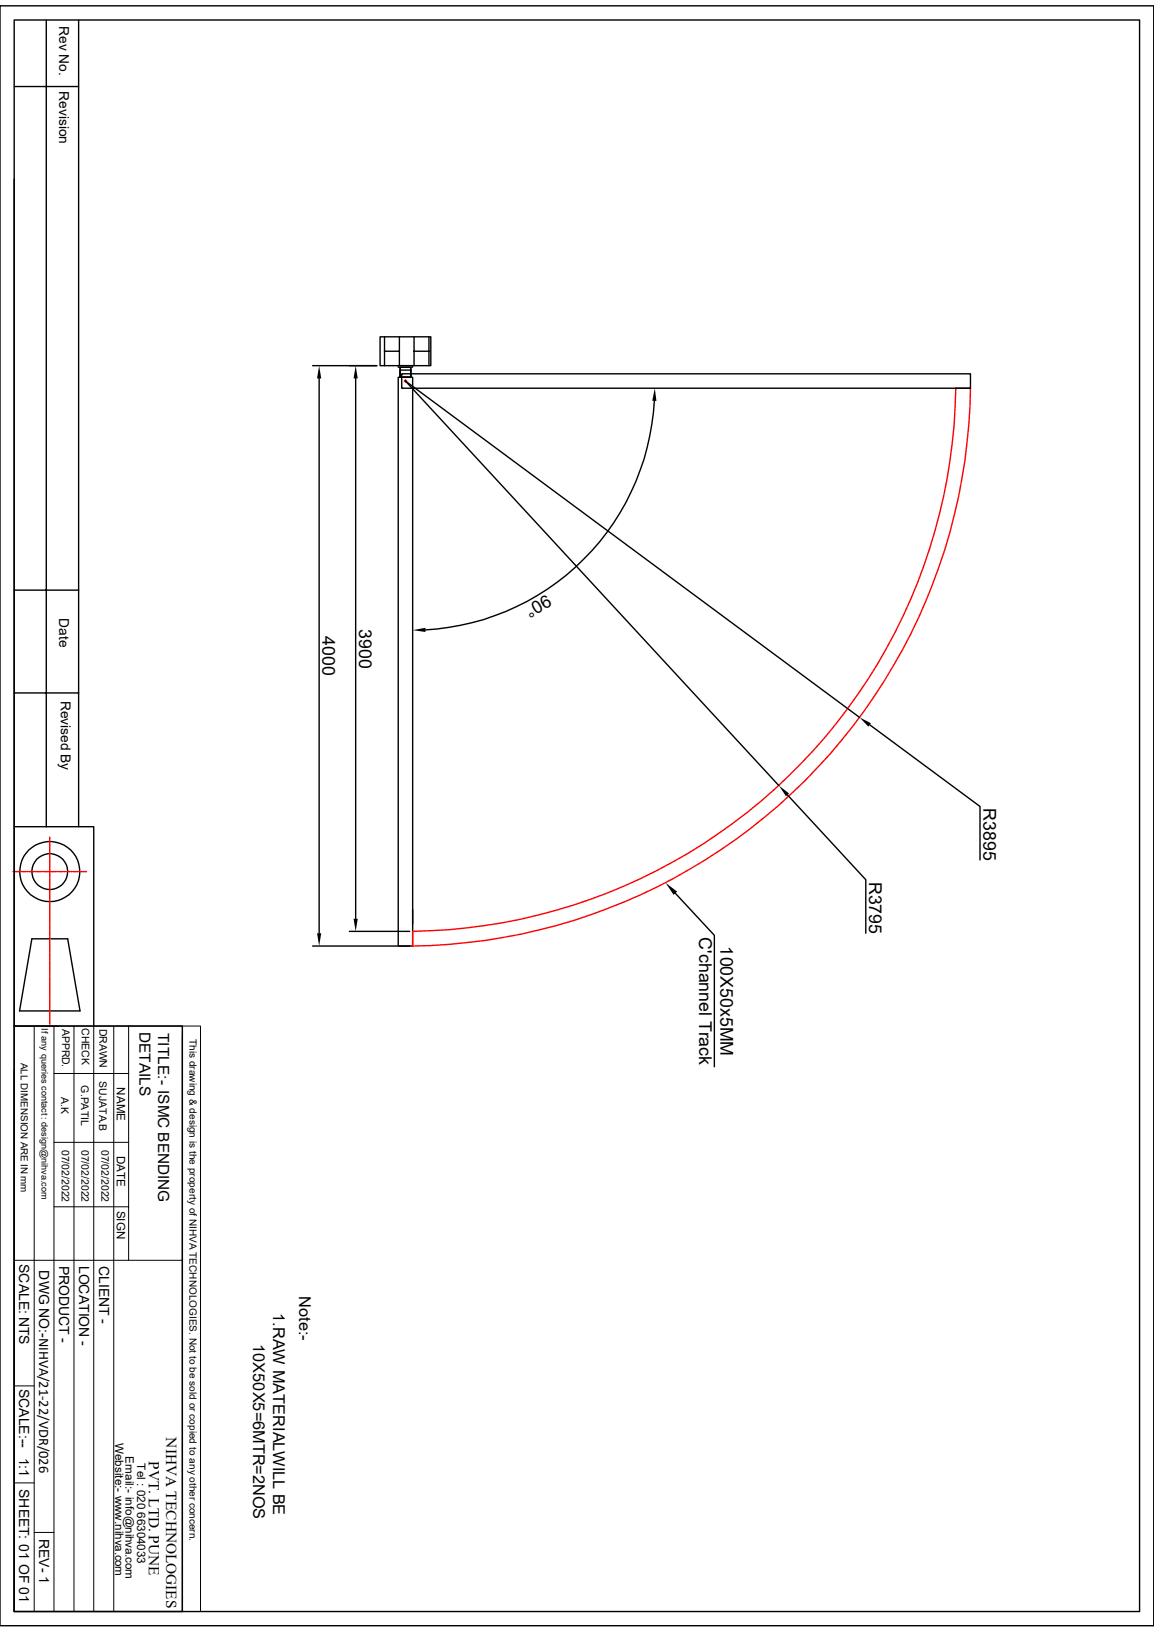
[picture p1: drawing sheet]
<svg xmlns="http://www.w3.org/2000/svg" width="210mm" height="297mm" viewBox="0 0 210 297" stroke-linecap="round" stroke-linejoin="round" font-family="sans-serif">
<g fill="none" stroke="#000" stroke-width=".18">
<path d="M72.5 66.5v.3h2.6v-.3M2.6 186.7h30.6M6.2 186.7v106.6M9.8 195.4h13.6M9.8 186.7v106.6M13.5 186.7v106.6M17.1 186.7v106.6M20.7 186.7v106.6M23.4 186.7v42.7M33.2 186.7h3.3v106.6h-3.3zM33.2 188.6v104.7M9.8 219.6h13.6"/>
<path d="M9.8 207.9h13.6M2.6 229.4h30.6M2.6 252.2h3.6M2.6 269.9h3.6M6.2 278.9h3.6"/>
</g>
<g fill="none" stroke="#000" stroke-width=".25">
<path d="M0 1.1h210v294.8h-210zM2.6 3.6h204.8v289.7h-204.8zM2.6 15.7h11.7M8.4 3.6v146.9M14.3 3.6v146.9M2.6 32.6v117.9h14.5v36.2M56.9 66.5h11.7M58.1 68.9v100.9M64.7 68.9v98.3M69.2 61.3h9.2v5.2h-9.2zM70 61.3v5.2M70 63.9h2.7"/>
<path d="M72.5 68.7h2.6v103.5h-2.6zM72.5 66.5h2.6M72.7 61.3v5.2M72.8 66.8h2v1.9h-2zM72.8 66.8v1.9h2v-1.3h-2v1.3h2v-1.9M73.1 68h103.5v2.7h-103.5zM73.7 69.3h.2v.1l-.1 .1zM75.4 61.3v5.2M75.4 63.9h2.7M78.1 61.3v5.2M119.1 73a44.2 44.2 0 0 1-41.7 41.6M14.3 107.4h-11.7"/>
<path d="M14.3 126.1h-11.7M156.4 130.6l-82.6-61.3 67.9 73.7M158.3 131.9l20.1 14.9v9.7M2.6 150.5v36.2M143.3 144.7l14.3 15.4v9.7M5.8 170.9h6.5l2.3 13.1h-11zM56.9 172.2h17.6M63.6 169.5h10.9M75.1 165.6v2.6M122.9 162.6l7.1 7.6v23.9M2.6 186.7h30.6v106.6h-30.6zM2.6 194.8v98.5"/>
<circle cx="9.1" cy="158.6" r="5.5"/>
<circle cx="9.1" cy="158.6" r="3.3"/>
</g>
<g fill="none" stroke="#f00" stroke-width=".25">
<path d="M73.6 69.3h.4M73.8 69.1v.2M73.8 69.4v.2M2.4 158.6h1M3.6 158.6h.2M3.9 158.6h.9M5 158.6h.1M5.3 158.6h.8M6.3 158.6h.2M6.6 158.6h.9M7.6 158.6h.2M8 158.6h.8"/>
<path d="M9 158.6h.1M9.1 152.4v.6M9.1 153.2v.2M9.1 153.5v.8M9.1 154.5v.2M9.1 154.9v.8M9.1 155.9v.1M9.1 156.2v.9M9.1 157.2v.2M9.1 157.6v.8M9.1 158.5v.2M9.1 158.9v.8"/>
<path d="M9.1 159.9v.2M9.3 158.6h.9M10.3 158.6h.2M10.7 158.6h.8M11.6 158.6h.2M12 158.6h.8M13 158.6h.2M13.3 158.6h.9M14.4 158.6h.1M14.7 158.6h1M9.1 160.2v.9M9.1 161.2v.2"/>
<path d="M9.1 161.6v.8M9.1 162.6v.1M9.1 162.9v.8M9.1 163.9v.2M9.1 164.3v.8M9.1 165.3v.1M9.1 165.6v.9M9.1 166.6v.2M9.1 166.9v.9M9.1 167.9v.2M9.1 168.3v.8M9.1 169.3v.2"/>
<path d="M9.1 169.6v.9M9.1 170.6v.2M9.1 171v.8M9.1 172v.1M9.1 172.3v.8M9.1 173.3v.2M9.1 173.7v.8M9.1 174.7v.1M9.1 175v.8M9.1 176v.1M9.1 176.3v.9M9.1 177.3v.2"/>
<path d="M9.1 177.7v.8M9.1 178.7v.2M9.1 179v.8M75.1 169.5a100.2 100.2 0 0 0 98.8-98.8h2.7a102.8 102.8 0 0 1-101.5 101.5zM9.1 180v.2M9.1 180.3v.9M9.1 181.4v.1M9.1 181.7v.8M9.1 182.7v.2M9.1 183v.9M9.1 184v.2M9.1 184.4v.8"/>
<path d="M9.1 185.4v.1M9.1 185.7v.7"/>
</g>
<path d="M58.1 66.5l.4 2.4h-.8zM64.7 66.5l.4 2.4h-.8zM119.2 70.7l.3 2.3-.8-.1zM75.1 114.7l2.3-.4v.7zM156.4 130.6l2.1 1-.5 .6zM141.7 143l1.9 1.4-.6 .5zM57.7 169.8h.8l-.4 2.4zM64.3 167.2h.8l-.4 2.3zM121.1 160.7l2.1 1.6-.6 .6z" fill="#000"/>
<g font-size="3.2">
<text x="99.5" y="108.1" transform="rotate(150 99.5 108.1)">90°</text>
<text x="58.7" y="115.8" transform="rotate(90 58.7 115.8)">4000</text>
<text x="65.4" y="114.5" transform="rotate(90 65.4 114.5)">3900</text>
<text x="179" y="147.1" transform="rotate(90 179 147.1)">R3895</text>
<text x="158.2" y="160.4" transform="rotate(90 158.2 160.4)">R3795</text>
<text x="127.3" y="170.6" transform="rotate(90 127.3 170.6)">C'channel Track</text>
<text x="131.1" y="172.3" transform="rotate(90 131.1 172.3)">100X50x5MM</text>
</g>
<g font-size="3">
<text x="49.7" y="238.9" transform="rotate(90 49.7 238.9)">1.RAW MATERIALWILL BE</text>
<text x="54.4" y="235.9" transform="rotate(90 54.4 235.9)">Note:-</text>
<text x="46.1" y="244.6" transform="rotate(90 46.1 244.6)">10X50X5=6MTR=2NOS</text>
</g>
<g font-size="2.8">
<text x="25.4" y="187.8" transform="rotate(90 25.4 187.8)">DETAILS</text>
<text x="28.8" y="188" transform="rotate(90 28.8 188)">TITLE:- ISMC BENDING</text>
<text x="30.3" y="261.6" transform="rotate(90 30.3 261.6)">NIHVA TECHNOLOGIES</text>
<text x="27.1" y="265.9" transform="rotate(90 27.1 265.9)">PVT. LTD. PUNE</text>
</g>
<g font-size="2.5">
<text x="10.8" y="4.7" transform="rotate(90 10.8 4.7)">Rev No.</text>
<text x="10.8" y="16.6" transform="rotate(90 10.8 16.6)">Revision</text>
<text x="10.8" y="112.5" transform="rotate(90 10.8 112.5)">Date</text>
<text x="11" y="127.5" transform="rotate(90 11 127.5)">Revised By</text>
<text x="3.5" y="230" transform="rotate(90 3.5 230)">SCALE: NTS</text>
<text x="7.1" y="231.2" transform="rotate(90 7.1 231.2)">DWG NO:-NIHVA/21-22/VDR/026</text>
<text x="10.8" y="230.3" transform="rotate(90 10.8 230.3)">PRODUCT -</text>
<text x="14.4" y="230.3" transform="rotate(90 14.4 230.3)">LOCATION -</text>
<text x="18" y="230.4" transform="rotate(90 18 230.4)">CLIENT -</text>
<text x="3.5" y="252.7" transform="rotate(90 3.5 252.7)">SCALE:--</text>
<text x="3.5" y="265.3" transform="rotate(90 3.5 265.3)">1:1</text>
<text x="3.5" y="271" transform="rotate(90 3.5 271)">SHEET: 01 OF 01</text>
<text x="7.2" y="280" transform="rotate(90 7.2 280)">REV- 1</text>
</g>
<g font-size="2.1">
<text x="21.3" y="197.9" transform="rotate(90 21.3 197.9)">NAME</text>
<text x="21.3" y="210.3" transform="rotate(90 21.3 210.3)">DATE</text>
<text x="21.3" y="220.3" transform="rotate(90 21.3 220.3)">SIGN</text>
<text x="21" y="262.6" transform="rotate(90 21 262.6)">Website:- www.nihva.com</text>
<text x="22.9" y="265" transform="rotate(90 22.9 265)">Email:- info@nihva.com</text>
<text x="25" y="266.3" transform="rotate(90 25 266.3)">Tel : 020 66304033</text>
</g>
<g font-size="1.9">
<text x="11.3" y="187.2" transform="rotate(90 11.3 187.2)">APPRD.</text>
<text x="14.9" y="187.1" transform="rotate(90 14.9 187.1)">CHECK</text>
<text x="18.1" y="187.2" transform="rotate(90 18.1 187.2)">DRAWN</text>
<text x="14.8" y="197.5" transform="rotate(90 14.8 197.5)">G.PATIL</text>
<text x="18.1" y="196.8" transform="rotate(90 18.1 196.8)">SUJATA.B</text>
<text x="11.1" y="199.6" transform="rotate(90 11.1 199.6)">A.K</text>
<text x="11.3" y="209.3" transform="rotate(90 11.3 209.3)">07/02/2022</text>
<text x="14.9" y="209.3" transform="rotate(90 14.9 209.3)">07/02/2022</text>
<text x="18.5" y="209.3" transform="rotate(90 18.5 209.3)">07/02/2022</text>
</g>
<g font-size="1.8">
<text x="34.5" y="189.1" transform="rotate(90 34.5 189.1)">This drawing &amp; design is the property of NIHVA TECHNOLOGIES. Not to be sold or copied to any other concern.</text>
<text x="3.8" y="193.4" transform="rotate(90 3.8 193.4)">ALL DIMENSION ARE IN mm</text>
</g>
<text font-size="1.7" x="7.5" y="187.2" transform="rotate(90 7.5 187.2)">If any queries contact : design@nihva.com</text>
</svg>
